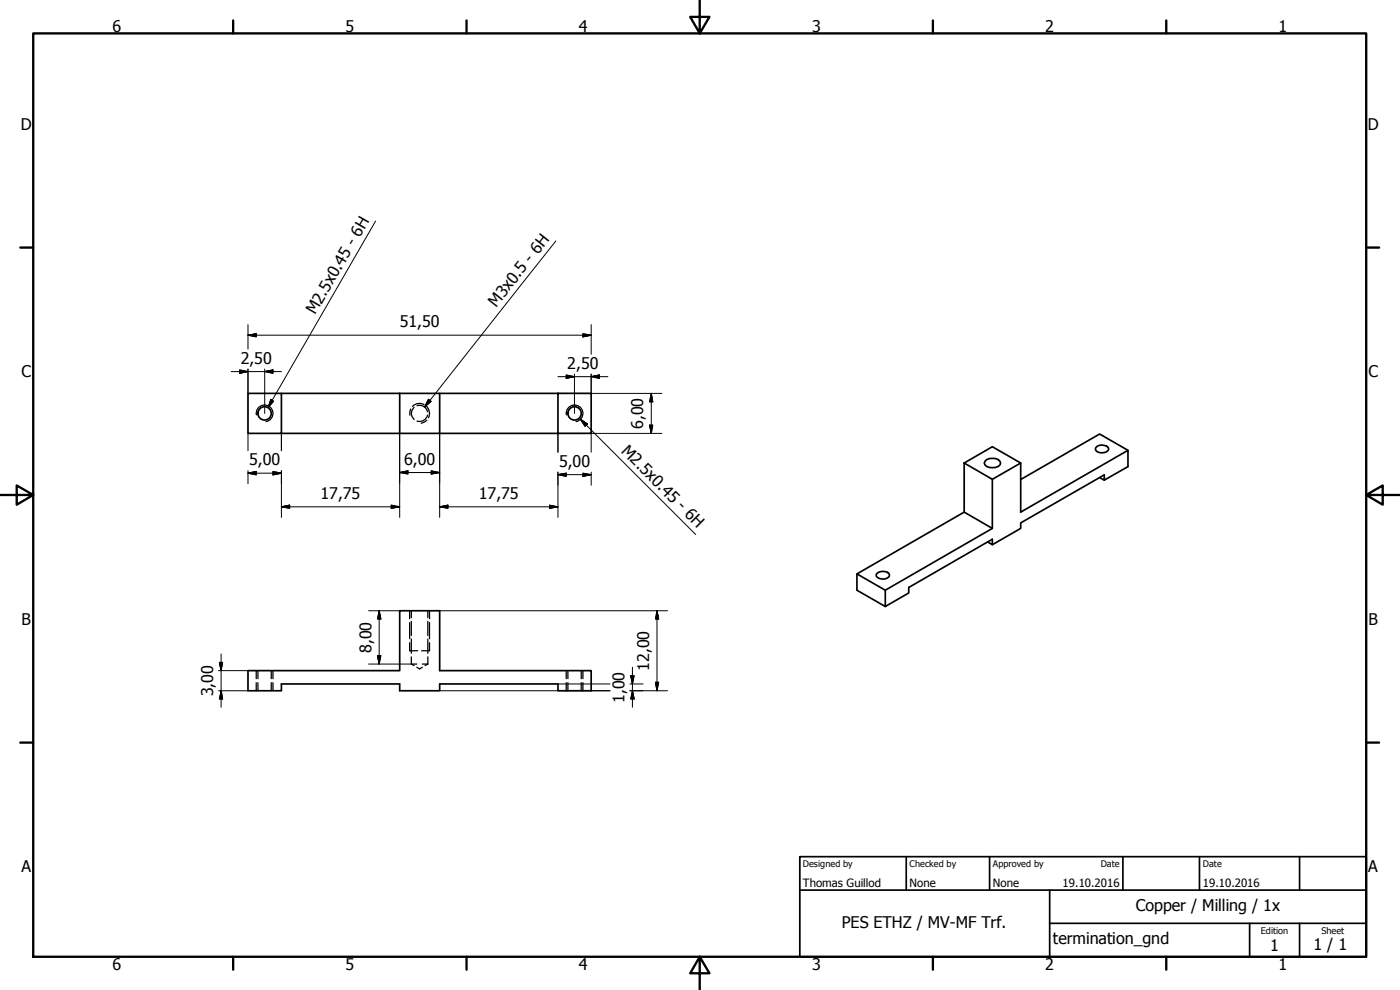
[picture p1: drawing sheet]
<svg xmlns="http://www.w3.org/2000/svg" width="420mm" height="297mm" viewBox="0 0 420 297" stroke-linecap="round" stroke-linejoin="round" font-family="sans-serif">
<!-- layer: Hidden (ISO) -->
<g fill="none" stroke="#000" stroke-width=".38">
<path d="M123.3 122.7l-.3 1.9M124.3 122.2a2.4 2.4 0 0 0 0 3.6M125.2 121.7a2.37 2.37 0 0 1 3.1 1.9M127.3 121.3a2.82 2.82 0 0 0-3.5 .7M128 121.9a3 3 0 0 1 .6 3.4M128.1 126.1l-1.7 .9M128.3 124.6a2.37 2.37 0 0 1-3.1 1.8M122.9 183.2v2.5M122.9 186.8v4.8M122.9 192.8v2.4h2.4M123.4 199.2h1.7M123.4 199.2l.9 .5"/>
<path d="M123.4 183.2v2.1M123.4 186.4v4.3M123.4 191.8v4.2M123.4 197.1v2.1M126.7 199.2h1.7M128.4 199.2l-.8 .5M128.4 183.2v2.1M128.4 186.4v4.3M128.4 191.8v4.2M128.4 197.1v2.1M128.9 183.2v2.5M128.9 186.8v4.8"/>
<path d="M128.9 192.8v2.4h-2.3M76.9 201.2v2.4M76.9 204.8v2.4M77.4 201.2v2.4M77.4 204.8v2.4M81.4 201.2v2.4M81.4 204.8v2.4M81.9 201.2v2.4M81.9 204.8v2.4M125.1 200.2l.8 .5 .8-.5M169.9 201.2v2.4M169.9 204.8v2.4"/>
<path d="M170.4 201.2v2.4M170.4 204.8v2.4M174.4 201.2v2.4M174.4 204.8v2.4M174.9 201.2v2.4M174.9 204.8v2.4"/>
</g>
<!-- layer: Visible (ISO) -->
<g fill="none" stroke="#000" stroke-width=".51">
<path d="M74.4 118h10.1v12h-10.1zM84.5 118h35.5M120 118h12v12h-12M120 118v12M132 118h35.4M167.4 118h10v12h-10zM84.5 130h35.5M132 130h35.4M289.4 138.9l8.4-4.9 8.5 4.9v14.8l32.2-18.6v4.9l-7.1 4.1M289.4 138.9l8.4 4.9v14.7l-8.4-4.8zM295.6 138.4a3.3 3.3 0 0 1 4.5 0l.2 .5a2.07 2.07 0 0 1-2.5 1.4 2.05 2.05 0 0 1-2.4-1.4zM306.3 138.9l-8.5 4.9"/>
<path d="M329.2 134a2.79 2.79 0 0 1 3.4 .3l.1 .5a2.45 2.45 0 0 1-4 .1zM338.5 135.1l-8.5-4.9-23.7 13.7M289.4 153.7l-32.2 18.5 8.5 4.9 32.1-18.6M330 143.3l1.4 .8v-1.6l-25.1 14.4v1.6l-8.5 4.9M263 172.3a2.76 2.76 0 0 1 3.8-.2l.2 .5a2.39 2.39 0 0 1-4 .2zM265.7 177.1v4.9M296.4 162.6l1.4 .8v-1.6l-25.1 14.5v1.6l-7 4.1-8.5-4.9v-4.9M74.4 201.2h45.6v-18h12v18h45.4v6h-10v-2h-35.4v2h-12v-2h-35.5v2h-10.1z"/>
<circle cx="79.4" cy="124" r="2"/>
<circle cx="172.4" cy="124" r="2"/>
</g>
<!-- layer: Visible Narrow (ISO) -->
<path d="M76.9 124.5a2.51 2.51 0 0 1 2.1-2.9 2.51 2.51 0 0 1 2.9 2 2.51 2.51 0 0 1-2.1 2.9M170 124.5a2.51 2.51 0 0 1 2-2.9 2.51 2.51 0 0 1 2.9 2 2.51 2.51 0 0 1-2 2.9" fill="none" stroke="#000" stroke-width=".38"/>
<!-- layer: Border (ISO) -->
<g fill="none" stroke="#000" stroke-width=".7">
<path d="M10 10h400v277.1h-400zM70 6.1v3.9M140 6.1v3.9M210 0v10l-2.9-4.9h5.8l-2.9 4.9M280 6.1v3.9M350 6.1v3.9M6.1 74.3h3.9M410 74.3h3.9M0 148.5h10l-5-2.8v5.7l5-2.9M410 148.5l5 2.9v-5.7l-5 2.8h10M6.1 222.8h3.9M410 222.8h3.9"/>
<path d="M70 287.1v3.8M140 287.1v3.8M210 287.1l2.9 4.9h-5.8l2.9-4.9v9.9M280 287.1v3.8M350 287.1v3.8"/>
</g>
<!-- layer: Title (ISO) -->
<path d="M240 257h170v30.1h-170zM272 257v10.1M297 257v10.1M337 257v10.1M360 257v10.1M390 257v10.1M240 267.1h170M315 277h95M315 267.1v20M375 277v10.1M390 277v10.1" fill="none" stroke="#000" stroke-width=".51"/>
<!-- layer: Dimension (ISO) -->
<g fill="none" stroke="#000" stroke-width=".3">
<path d="M74.4 97.4v7.4M177.4 97.4v8.9M69.4 111.5h15.1M71.9 111l2.5 .5-2.5 .5zM74.4 100.6l2.5-.5v1zM74.4 100.6h103M74.4 110.7v7.3M79.4 111.5l2.5-.5v1zM79.4 110.7v13.4M167.4 118h31.2M167.4 113h15M169.9 112.5l2.5 .5-2.5 .5z"/>
<path d="M172.4 112.3v11.8M174.9 100.1l2.5 .5-2.5 .5zM177.4 113l2.5-.5v1zM177.4 112.3v5.7M195.5 118l.4 2.6h-1zM195.5 118v12M74.4 130v5.2M84.5 130v5.2M120 130v25.2M132 130v25.2M177.4 130v5.7M194.9 127.6h1l-.4 2.4z"/>
<path d="M198.6 130h-31.2v5.7M74.4 142l2.5-.5v1zM74.4 141.2v3.9M74.4 142h10.1M81.9 141.5l2.6 .5-2.6 .5zM84.5 152.1l2.4-.5v.9zM84.5 141.2v14M84.5 152.1h35.5M117.4 151.6l2.6 .5-2.6 .4zM120 141.8l2.4-.5v.9zM120 141.8h12M129.4 141.3l2.6 .5-2.6 .4z"/>
<path d="M132 152.1l2.4-.5v.9zM132 152.1h35.4M164.9 151.6l2.5 .5-2.5 .4zM167.4 142.4l2.5-.4v.9zM167.4 141.7v13.5M167.4 142.4h10M174.9 142l2.5 .4-2.5 .5zM177.4 141.7v3.9M65.8 198.7h1l-.4 2.5zM66.4 196.2v16M110.6 183.2h9.4M110.6 199.2h12.8"/>
<path d="M113.3 196.7h1l-.5 2.5zM113.8 183.2l.5 2.5h-1zM113.8 183.2v16M132 183.2h68.3M197.2 183.2l.5 2.5h-1zM197.2 183.2v24M65.6 207.2h8.8M65.6 201.2h8.8M66.4 207.2l.4 2.5h-1zM132 207.2h51.1M167.4 205.2h15.7M189 207.2h11.3"/>
<path d="M189 205.2h4M189.3 202.7h1l-.5 2.5zM189.8 207.2l.5 2.5h-1zM189.8 200.2v12M196.7 204.7h1l-.5 2.5z"/>
</g>
<g fill="#000" stroke="#000" stroke-width=".3">
<path d="M71.9 112l2.5-.5zM71.9 111l2.5 .5-2.5 .5zM74.4 100.6l2.5-.5zM74.4 100.6l2.5-.5v1zM79.4 111.5l2.5-.5zM79.4 111.5l2.5-.5v1zM169.9 113.5l2.5-.5zM169.9 112.5l2.5 .5-2.5 .5zM174.9 101.1l2.5-.5zM174.9 100.1l2.5 .5-2.5 .5zM177.4 113l2.5-.5zM177.4 113l2.5-.5v1z"/>
<path d="M194.9 127.6l.6 2.4zM194.9 127.6h1l-.4 2.4zM195.5 118l.4 2.6zM195.5 118l.4 2.6h-1zM74.4 142l2.5-.5zM74.4 142l2.5-.5v1zM81.9 142.5l2.6-.5zM81.9 141.5l2.6 .5-2.6 .5zM84.5 152.1l2.4-.5zM84.5 152.1l2.4-.5v.9zM117.4 152.5l2.6-.4zM117.4 151.6l2.6 .5-2.6 .4z"/>
<path d="M120 141.8l2.4-.5zM120 141.8l2.4-.5v.9zM129.4 142.2l2.6-.4zM129.4 141.3l2.6 .5-2.6 .4zM132 152.1l2.4-.5zM132 152.1l2.4-.5v.9zM164.9 152.5l2.5-.4zM164.9 151.6l2.5 .5-2.5 .4zM167.4 142.4l2.5-.4zM167.4 142.4l2.5-.4v.9zM174.9 142.9l2.5-.5zM174.9 142l2.5 .4-2.5 .5z"/>
<path d="M65.8 198.7l.6 2.5zM65.8 198.7h1l-.4 2.5zM113.3 196.7l.5 2.5zM113.3 196.7h1l-.5 2.5zM113.8 183.2l.5 2.5zM113.8 183.2l.5 2.5h-1zM197.2 183.2l.5 2.5zM197.2 183.2l.5 2.5h-1zM66.4 207.2l.4 2.5zM66.4 207.2l.4 2.5h-1zM189.3 202.7l.5 2.5zM189.3 202.7h1l-.5 2.5z"/>
<path d="M189.8 207.2l.5 2.5zM189.8 207.2l.5 2.5h-1zM196.7 204.7l.5 2.5zM196.7 204.7h1l-.5 2.5z"/>
</g>
<!-- layer: Symbol (ISO) -->
<path d="M112.7 66.3l-32.2 56M166.8 72.3l-39.4 49.8M81.3 119.9l.8 .5-1.6 1.9zM128.6 119.8l.8 .6-2 1.7zM174.2 125.8l2.1 1.4-.7 .7zM174.2 125.8l34.6 34.6" fill="none" stroke="#000" stroke-width=".3"/>
<path d="M81.3 119.9l-.8 2.4zM81.3 119.9l.8 .5-1.6 1.9zM128.6 119.8l-1.2 2.3zM128.6 119.8l.8 .6-2 1.7zM174.2 125.8l2.1 1.4zM174.2 125.8l2.1 1.4-.7 .7z" fill="#000" stroke="#000" stroke-width=".3"/>
<g font-size="4.8">
<text x="33.7" y="9.6">6</text>
<text x="103.7" y="9.6">5</text>
<text x="173.7" y="9.6">4</text>
<text x="243.7" y="9.6">3</text>
<text x="313.7" y="9.6">2</text>
<text x="383.7" y="9.6">1</text>
<text x="6.2" y="38.9">D</text>
<text x="410.5" y="38.9">D</text>
<text x="94.6" y="94.6" transform="rotate(-60 94.6 94.6)">M2.5x0.45 - 6H</text>
<text x="148.9" y="92.4" transform="rotate(-52 148.9 92.4)">M3x0.5 - 6H</text>
<text x="120" y="98.2">51,50</text>
<text x="6.4" y="113.1">C</text>
<text x="72.3" y="109.1">2,50</text>
<text x="170.2" y="110.7">2,50</text>
<text x="410.7" y="113.1">C</text>
<text x="193" y="128.7" transform="rotate(-90 193 128.7)">6,00</text>
<text x="186.2" y="135.6" transform="rotate(45 186.2 135.6)">M2.5x0.45 - 6H</text>
<text x="74.7" y="139.6">5,00</text>
<text x="121.3" y="139.4">6,00</text>
<text x="167.8" y="140.1">5,00</text>
<text x="96.2" y="149.7">17,75</text>
<text x="143.7" y="149.7">17,75</text>
<text x="6.4" y="187.4">B</text>
<text x="410.7" y="187.4">B</text>
<text x="111.4" y="195.9" transform="rotate(-90 111.4 195.9)">8,00</text>
<text x="194.8" y="201.2" transform="rotate(-90 194.8 201.2)">12,00</text>
<text x="63.9" y="208.9" transform="rotate(-90 63.9 208.9)">3,00</text>
<text x="187.5" y="210.9" transform="rotate(-90 187.5 210.9)">1,00</text>
<text x="6.4" y="261.7">A</text>
<text x="410.7" y="261.7">A</text>
<text x="340.9" y="273.4">Copper / Milling / 1x</text>
<text x="252.6" y="278.6">PES ETHZ / MV-MF Trf.</text>
<text x="316" y="283.4">termination_gnd</text>
<text x="381.2" y="285.3">1</text>
<text x="394.2" y="285">1 / 1</text>
<text x="33.7" y="290.9">6</text>
<text x="103.7" y="290.9">5</text>
<text x="173.7" y="290.9">4</text>
<text x="243.7" y="290.9">3</text>
<text x="313.7" y="290.9">2</text>
<text x="383.7" y="290.9">1</text>
</g>
<g font-size="3.4">
<text x="241" y="266">Thomas Guillod</text>
<text x="273" y="266">None</text>
<text x="298" y="266">None</text>
<text x="318.9" y="266">19.10.2016</text>
<text x="361" y="266">19.10.2016</text>
</g>
<g font-size="2.7">
<text x="241" y="260.1">Designed by</text>
<text x="273" y="260.1">Checked by</text>
<text x="298" y="260.1">Approved by</text>
<text x="330.3" y="260">Date</text>
<text x="361" y="260">Date</text>
<text x="378.4" y="280.1">Edition</text>
<text x="396.6" y="280.1">Sheet</text>
</g>
</svg>
